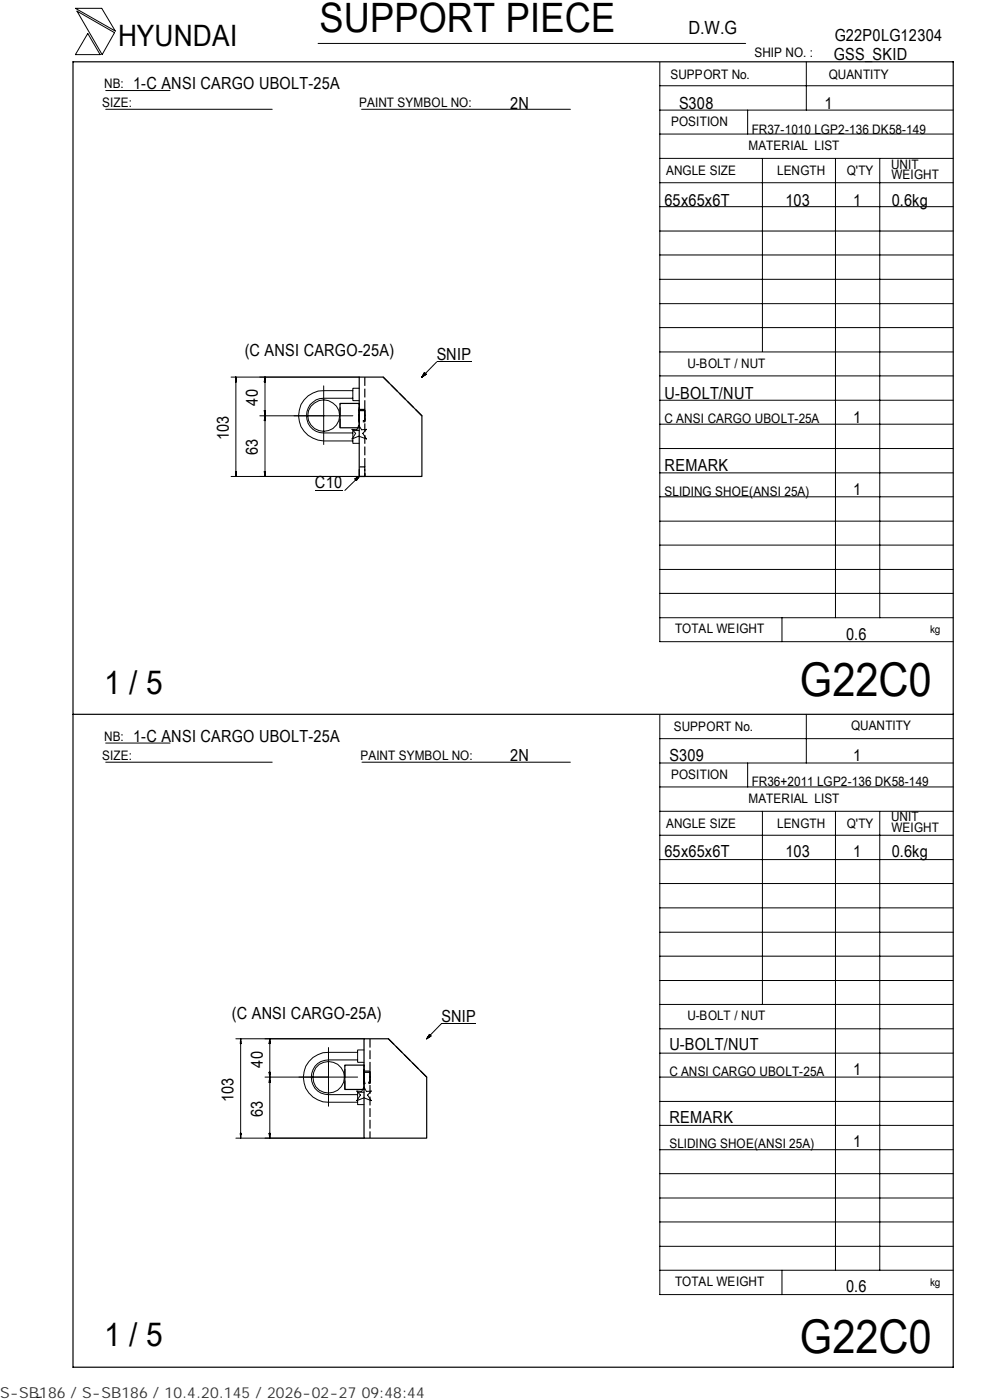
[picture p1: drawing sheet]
<svg xmlns="http://www.w3.org/2000/svg" width="210mm" height="297mm" viewBox="0 0 210 297" stroke-linecap="round" stroke-linejoin="round" font-family="sans-serif">
<g fill="none" stroke="#000" stroke-width=".21">
<path d="M16 1.8h5.6l2.9 4.8zM16.3 2.4l8 4.5-2.6 4.7zM18.6 7.1l2.6 4.5h-5.2zM22.4 19.2h13.7M67.5 9.2h90.6M139.9 18.2h62.3M139.9 13.2v122.9h62.3M171 13.1v10.3M22.4 23.2h35.3M76.7 23.2h44.3M139.9 38.8h62.3M139.9 33.6h62.3"/>
<path d="M139.9 28.4h62.3M139.9 23.4h62.3M158.6 23.4v5M161.7 33.6v41M177.2 33.7v97.4M186.6 33.7v97.4M139.9 59.3h62.3M139.9 54.1h62.3M139.9 49h62.3M139.9 43.8h62.3M49 80h27.2M50 80l.1 1h-.2z"/>
<path d="M50 80v21.1M56.2 80v21.1M56.2 80l.1 1h-.3zM90 79.1l.4 .3-.9 .6zM100 76.8h-7.4l-3.1 3.2M139.9 79.7h62.3M139.9 74.7h62.3M139.9 69.5h62.3M139.9 64.4h62.3M49.9 80.7h.2M55.1 88.2h19.7M56 87.1h.3l-.1 1.1z"/>
<path d="M56.1 87.5h.1M56.1 80.7h.1M56.1 88.9h.1M56.2 88.2l.1 1h-.3zM68.7 81.9v12.4M74.7 91.1l1 .1 .4-1 .6 1 1-.1-.7 .8 .7 1.2-1.6-.6-1.4 .6 .7-1.2zM74.8 82.9h-6.1a5.3 5.3 0 0 0-5.4 5.3 5.3 5.3 0 0 0 5.4 5.3h6.1M74.8 84.5h-6.1a3.7 3.7 0 0 0-3.7 3.7 3.7 3.7 0 0 0 3.7 3.7h6.1M76.2 82.4h-1.4v2.6h1.4M76.2 91.3h-1.4v2.8h1.4M139.9 95.2h62.3M139.9 90h62.3"/>
<path d="M139.9 84.9h62.3M49 101.1h27.2M49.9 100.1h.2l-.1 1zM49.9 100.3h.2M56 100.1h.3l-.1 1zM56.1 100.3h.1M66.8 104.1h5.8M75.3 101.6l.9-.5-.6 .8zM76.2 101.1l-3.1 2.9M139.9 100.3h62.3M139.9 115.6h62.3M139.9 110.6h62.3"/>
<path d="M139.9 105.4h62.3M139.9 131.1h62.3M139.9 125.9h62.3M139.9 120.8h62.3M165.9 131.1v5M22.4 157.6h13.7M139.9 151.7v122.9h62.3M139.9 156.7h62.3M171 151.5v10.4M22.4 161.7h35.3M76.8 161.7h44.2M139.9 177.2h62.3"/>
<path d="M139.9 172.1h62.3M139.9 167h62.3M139.9 161.9h62.3M158.6 161.9v5.1M161.7 172.1v41M177.2 172.2v97.3M186.6 172.2v97.3M139.9 182.4h62.3M139.9 197.8h62.3M139.9 192.6h62.3M139.9 187.4h62.3M91.1 219.4l.3 .4-.9 .6z"/>
<path d="M101 217.2h-7.4l-3.1 3.2M139.9 218.3h62.3M139.9 213.1h62.3M139.9 208h62.3M139.9 202.9h62.3M50 220.4h27.2M51 221.1h.1M51 220.4l.1 1h-.1zM51 220.4v21.1M57.1 227.5h.2l-.1 1zM57.1 227.8h.2M57.1 221.1h.2"/>
<path d="M57.1 229.3h.2M57.2 228.5l.1 1.1h-.2zM57.2 220.4v21.1M57.2 220.4l.1 1h-.2zM69.7 222.2v12.5M75.7 231.5l1 .1 .5-1 .5 1 1-.1-.7 .8 .7 1.2-1.5-.6-1.5 .6 .7-1.2zM75.9 223.3h-6.2a5.3 5.3 0 0 0-5.4 5.2 5.3 5.3 0 0 0 5.4 5.3h6.2M75.9 224.9h-6.2a3.7 3.7 0 0 0-3.7 3.6 3.7 3.7 0 0 0 3.7 3.7h6.2M75.9 228.5h-19.7M77.2 222.7h-1.3v2.7h1.3M77.2 231.7h-1.3v2.6h1.3M139.9 228.5h62.3"/>
<path d="M139.9 238.7h62.3M139.9 233.7h62.3M139.9 223.4h62.3M50 241.5h27.2M51 240.4h.1l-.1 1.1zM51 240.7h.1M57.1 240.4h.2l-.1 1.1zM57.1 240.7h.2M139.9 259.2h62.3M139.9 254.2h62.3M139.9 249h62.3M139.9 243.9h62.3"/>
<path d="M139.9 269.5h62.3M139.9 264.4h62.3M165.9 269.5v5.1M8.8 296.4l-1 .1"/>
<circle cx="68.7" cy="88.2" r="3.4"/>
<circle cx="69.7" cy="228.6" r="3.4"/>
</g>
<path d="M15.5 13.1h186.7v277h-186.7zM76.2 80h5.1l8.2 8.2v12.9h-13.3zM76.2 85.6h-4.1v5.2h4.1M15.5 151.5h186.7M77.2 220.4h5.2l8.1 8.1v13h-13.3zM77.2 226h-4.1v5.1h4.1" fill="none" stroke="#000" stroke-width=".25"/>
<path d="M76.2 89.2v-2.1M77.4 87.1v2.1M77.2 229.6v-2.1M78.5 227.5v2.1" fill="none" stroke="#000" stroke-width=".25" stroke-dasharray="1.2 .3" stroke-linecap="butt"/>
<g fill="none" stroke="#000" stroke-width=".25" stroke-dasharray="1.9 .6" stroke-linecap="butt">
<path d="M77.4 80v21.1M72.1 90.8v-5.2M76.2 90.8v-5.2v5.2M76.2 87.7v-.6h1.2v2.1h-1.2v-1.5M76.2 86.9h1.2v2.6h-1.2v-2.6M89.5 88.2l-8.2-8.2M76.2 101.1h1.2v-2.1h-1.2v2.1M73.1 231.1v-5.1M77.2 231.1v-5.1v5.1M77.2 228v-.5h1.3v2.1h-1.3v-1.6M77.2 227.3l1.3-.1v2.7h-1.3v-2.6M78.5 220.4v21.1"/>
<path d="M90.5 228.5l-8.1-8.1"/>
</g>
<path d="M76.2 89.5v-2.6M77.4 86.9v2.6M77.2 229.9v-2.7M78.5 227.2v2.7" fill="none" stroke="#000" stroke-width=".25" stroke-dasharray="1.4 .4" stroke-linecap="butt"/>
<path d="M89.6 79.2h.8v.8h-.8zM75.3 101.2h.9v.7h-.9zM90.6 219.5h.8v.9h-.8z" fill="#000"/>
<g font-size="9.9">
<text x="169.7" y="147.6">G22C0</text>
<text x="169.7" y="286.9">G22C0</text>
</g>
<text font-size="8.6" x="67.7" y="6.9">SUPPORT PIECE</text>
<g font-size="7">
<text x="22.1" y="147.2">1 / 5</text>
<text x="22.1" y="285.6">1 / 5</text>
</g>
<text font-size="6.3" x="25.1" y="9.8">HYUNDAI</text>
<text font-size="3.9" x="146" y="7.3">D.W.G</text>
<g font-size="3.5">
<text x="177" y="8.7">G22P0LG12304</text>
<text x="176.9" y="12.8">GSS_SKID</text>
<text x="28.3" y="19">1-C ANSI CARGO UBOLT-25A</text>
<text x="108.2" y="23.1">2N</text>
<text x="144" y="23.1">S308</text>
<text x="174.8" y="23.1">1</text>
<text x="141" y="43.6">65x65x6T</text>
<text x="166.6" y="43.6">103</text>
<text x="180.9" y="43.6">1</text>
<text x="189.1" y="43.6">0.6kg</text>
<text x="51.9" y="75.5">(C ANSI CARGO-25A)</text>
<text x="92.6" y="76.4">SNIP</text>
<text x="54.7" y="86.1" transform="rotate(-90 54.7 86.1)">40</text>
<text x="141" y="84.6">U-BOLT/NUT</text>
<text x="180.9" y="89.7">1</text>
<text x="48.5" y="93.4" transform="rotate(-90 48.5 93.4)">103</text>
<text x="54.7" y="96.6" transform="rotate(-90 54.7 96.6)">63</text>
<text x="141" y="99.9">REMARK</text>
<text x="66.8" y="103.6">C10</text>
<text x="180.9" y="105.1">1</text>
<text x="179.5" y="135.8">0.6</text>
<text x="28.3" y="157.3">1-C ANSI CARGO UBOLT-25A</text>
<text x="108.2" y="161.4">2N</text>
<text x="142" y="161.4">S309</text>
<text x="180.9" y="161.4">1</text>
<text x="141" y="181.9">65x65x6T</text>
<text x="166.6" y="181.9">103</text>
<text x="180.9" y="181.9">1</text>
<text x="189.1" y="181.9">0.6kg</text>
<text x="49.2" y="216.2">(C ANSI CARGO-25A)</text>
<text x="93.6" y="216.7">SNIP</text>
<text x="55.7" y="226.5" transform="rotate(-90 55.7 226.5)">40</text>
<text x="142" y="222.8">U-BOLT/NUT</text>
<text x="49.5" y="233.8" transform="rotate(-90 49.5 233.8)">103</text>
<text x="180.9" y="228">1</text>
<text x="55.7" y="237" transform="rotate(-90 55.7 237)">63</text>
<text x="142" y="238.3">REMARK</text>
<text x="180.9" y="243.3">1</text>
<text x="179.5" y="274.1">0.6</text>
</g>
<text font-size="3.2" fill="#323232" x="0" y="296.6">S-SB186 / S-SB186 / 10.4.20.145 / 2026-02-27 09:48:44</text>
<g font-size="2.8">
<text x="142.2" y="16.8">SUPPORT No.</text>
<text x="160" y="12.2">SHIP NO. :</text>
<text x="175.8" y="16.7">QUANTITY</text>
<text x="21.7" y="22.8">SIZE:</text>
<text x="22.1" y="18.7">NB:</text>
<text x="76.2" y="22.8">PAINT SYMBOL NO:</text>
<text x="142.3" y="26.8">POSITION</text>
<text x="159.4" y="28.4">FR37-1010 LGP2-136 DK58-149</text>
<text x="158.8" y="31.7">MATERIAL LIST</text>
<text x="189" y="35.8">UNIT</text>
<text x="141.3" y="37.2">ANGLE SIZE</text>
<text x="164.8" y="37.1">LENGTH</text>
<text x="179.6" y="37.1">Q'TY</text>
<text x="189.1" y="38">WEIGHT</text>
<text x="145.8" y="78">U-BOLT / NUT</text>
<text x="141" y="89.8">C ANSI CARGO UBOLT-25A</text>
<text x="141" y="105.2">SLIDING SHOE(ANSI 25A)</text>
<text x="143.2" y="134.4">TOTAL WEIGHT</text>
<text x="142.9" y="155">SUPPORT No.</text>
<text x="180.5" y="154.9">QUANTITY</text>
<text x="21.7" y="161.3">SIZE:</text>
<text x="22.1" y="157.1">NB:</text>
<text x="76.5" y="161.2">PAINT SYMBOL NO:</text>
<text x="142.3" y="165.3">POSITION</text>
<text x="159.4" y="166.7">FR36+2011 LGP2-136 DK58-149</text>
<text x="158.8" y="170.3">MATERIAL LIST</text>
<text x="141.3" y="175.7">ANGLE SIZE</text>
<text x="164.8" y="175.6">LENGTH</text>
<text x="179.6" y="175.6">Q'TY</text>
<text x="189" y="174.2">UNIT</text>
<text x="189.1" y="176.5">WEIGHT</text>
<text x="145.8" y="216.5">U-BOLT / NUT</text>
<text x="142" y="228.2">C ANSI CARGO UBOLT-25A</text>
<text x="142" y="243.5">SLIDING SHOE(ANSI 25A)</text>
<text x="143.2" y="272.9">TOTAL WEIGHT</text>
</g>
<g font-size="2.3">
<text x="197.3" y="134.3">kg</text>
<text x="197.3" y="272.8">kg</text>
</g>
</svg>
